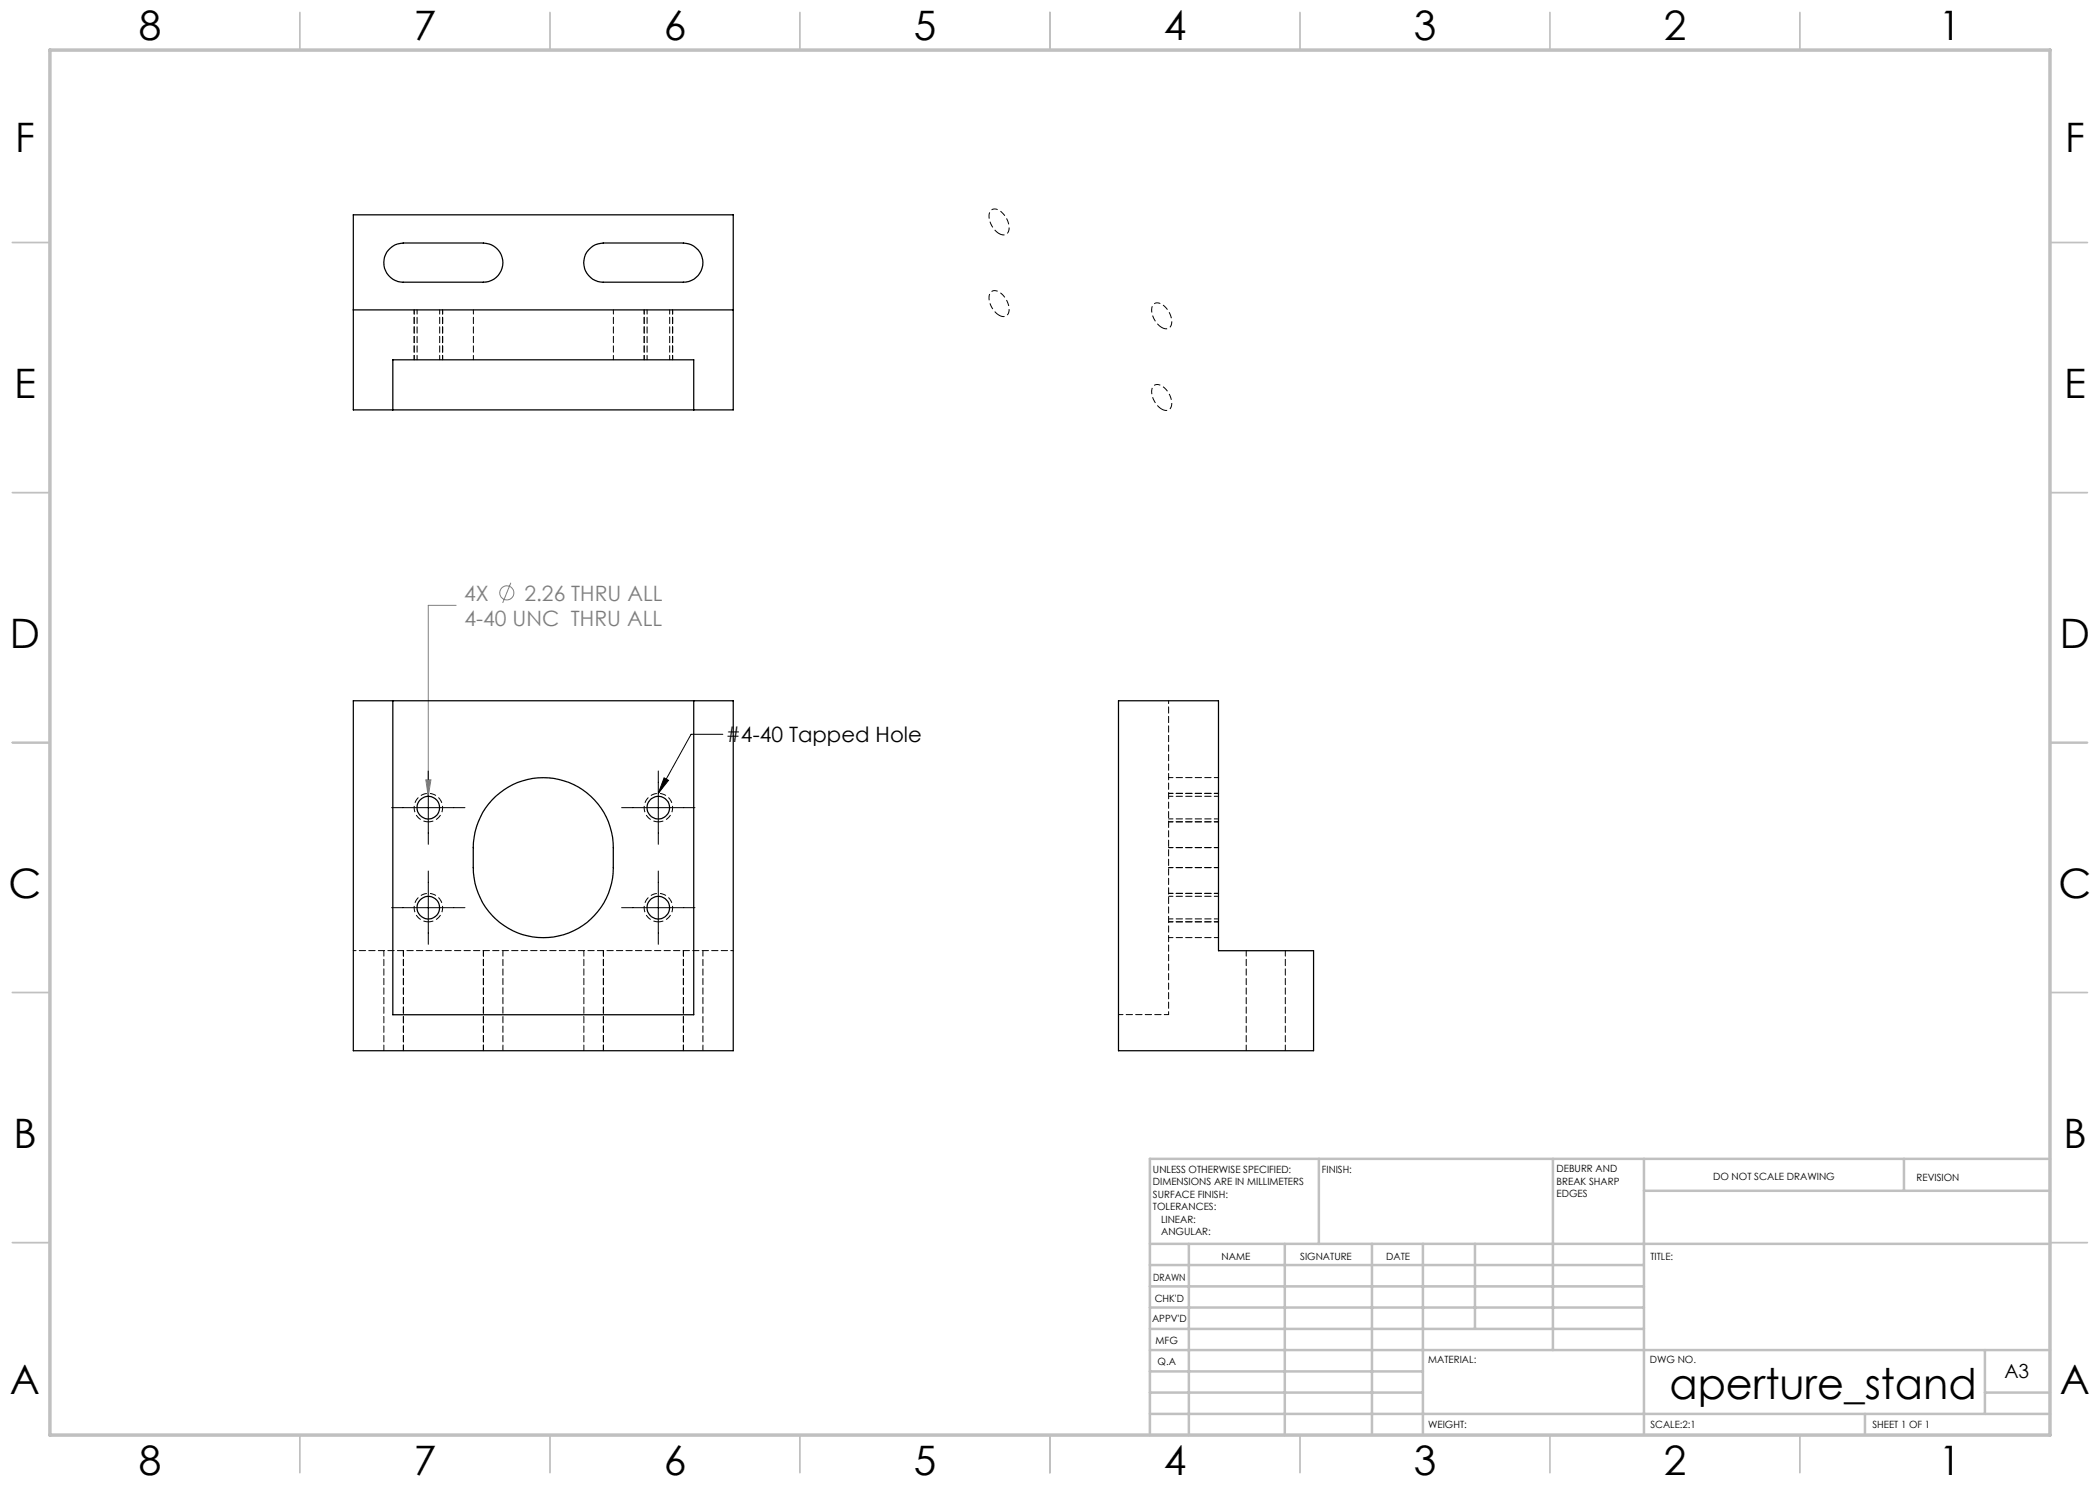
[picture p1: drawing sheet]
<svg xmlns="http://www.w3.org/2000/svg" width="420mm" height="297mm" viewBox="0 0 420 297" stroke-linecap="round" stroke-linejoin="round" font-family="sans-serif">
<g fill="none" stroke="#808080" stroke-width=".2">
<path d="M102.2 116.6l-1.7 4M91.2 121.1h-5.5v38.2M85.2 156h1l-.5 3.3z"/>
<circle cx="101.4" cy="118.6" r="1.4"/>
</g>
<path d="M85.7 164.4a2.84 2.84 0 0 1-2.5-4.2 2.84 2.84 0 0 1 4.9-.2 2.84 2.84 0 0 1-2.2 4.4h-.2M131.7 164.4a2.84 2.84 0 0 1-2.5-4.2 2.84 2.84 0 0 1 4.9-.2 2.84 2.84 0 0 1-2.2 4.4h-.2M85.7 184.4a2.84 2.84 0 0 1-2.5-4.2 2.84 2.84 0 0 1 4.9-.2 2.84 2.84 0 0 1-2.2 4.4h-.2M131.7 184.4a2.84 2.84 0 0 1-2.5-4.2 2.84 2.84 0 0 1 4.9-.2 2.84 2.84 0 0 1-2.2 4.4h-.2" fill="none" stroke="#000" stroke-width=".2" stroke-dasharray="1.3 .6" stroke-dashoffset=".3" stroke-linecap="butt"/>
<path d="M199.8 46.7a3.9 3.9 0 0 1-1.8-4.4 1.43 1.43 0 0 1 2.3 .1 3.6 3.6 0 0 1 1.2 4.2 1.25 1.25 0 0 1-1.7 .1M199.8 63a3.9 3.9 0 0 1-1.8-4.4 1.43 1.43 0 0 1 2.3 .2 3.6 3.6 0 0 1 1.2 4.1 1.25 1.25 0 0 1-1.7 .1M232.3 65.5a3.9 3.9 0 0 1-1.8-4.4 1.43 1.43 0 0 1 2.3 .1 3.6 3.6 0 0 1 1.3 4.2 1.25 1.25 0 0 1-1.8 .1M232.3 81.8a3.9 3.9 0 0 1-1.8-4.4 1.43 1.43 0 0 1 2.3 .1 3.6 3.6 0 0 1 1.3 4.2 1.25 1.25 0 0 1-1.8 .1" fill="none" stroke="#000" stroke-width=".2" stroke-dasharray="1.3 .6" stroke-dashoffset=".1" stroke-linecap="butt"/>
<path d="M85.7 154.2v14.7M131.7 154.2v14.7M132.8 155.6l.9 .5-2 2.6zM144.6 146.9h-6.4l-6.5 11.8M78.3 161.5h14.7M85.7 174.2v14.7M124.3 161.5h14.7M131.7 174.2v14.7M78.3 181.5h14.7M124.3 181.5h14.7" fill="none" stroke="#000" stroke-width=".2"/>
<g fill="none" stroke="#c0c0c0" stroke-width=".35">
<path d="M60 2.5v7.5M110 2.5v7.5M160 2.5v7.5M210 2.5v7.5M260 2.5v7.5M310 2.5v7.5M360 2.5v7.5M2.5 48.5h7.5M410 48.5h7.5M2.5 98.5h7.5M410 98.5h7.5M2.5 148.5h7.5"/>
<path d="M410 148.5h7.5M2.5 198.5h7.5M410 198.5h7.5M2.5 248.5h7.5M410 248.5h7.5M60 287v7.5M110 287v7.5M160 287v7.5M210 287v7.5M260 287v7.5M310 287v7.5M360 287v7.5"/>
</g>
<g fill="none" stroke="#c0c0c0" stroke-width=".5">
<path d="M263.8 231.8v17M310.6 231.8v38.2M328.8 231.8v55.2M328.8 238.2h81.2M380.8 231.8v6.4M410 231.8h-180v55.2M230 248.8h180M230 257.3h98.8M230 253h98.8M237.8 248.8v38.2M257 248.8v38.2M274.4 248.8v38.2"/>
<path d="M284.6 248.8v38.2M295 248.8v17M230 265.8h98.8M230 261.5h98.8M230 278.5h54.6M230 274.3h54.6M230 270h180M397 278.5h13M397 270v12.8M230 282.8h180M373 282.8v4.2"/>
</g>
<path d="M10 10h400v277h-400z" fill="none" stroke="#c0c0c0" stroke-width=".7"/>
<path d="M82.8 71.9v-10M88.5 71.9v-10M128.8 71.9v-10M134.5 71.9v-10M233.7 158.7h10M233.7 164.4h10M233.7 178.7h10M233.7 184.4h10" fill="none" stroke="#000" stroke-width=".2" stroke-dasharray="1.3 .6" stroke-dashoffset=".4"/>
<path d="M85.2 156h1l-.5 3.3z" fill="#808080"/>
<path d="M132.8 155.6l.9 .5-2 2.6z" fill="#000"/>
<g fill="none" stroke="#000" stroke-width=".25">
<path d="M70.7 43h75.9v39h-75.9zM78.1 49.6a3.6 3.6 0 0 1 2.5-1h16.1a3.9 3.9 0 0 1 3.9 3.9 3.9 3.9 0 0 1-3.9 3.9h-16.1a3.9 3.9 0 0 1-3.6-2.5 3.9 3.9 0 0 1 1.1-4.3zM118.1 49.6a3.6 3.6 0 0 1 2.5-1h16.1a3.9 3.9 0 0 1 3.9 3.9 3.9 3.9 0 0 1-3.9 3.9h-16.1a3.9 3.9 0 0 1-3.6-2.5 3.9 3.9 0 0 1 1.1-4.3zM70.7 62h75.9M78.6 82v-10h60.1v10M70.7 140.2h75.9v69.9h-75.9zM78.6 140.2v62.7h60.1v-62.7M223.7 140.2h20v49.9h19v20h-39zM98.4 160a14 14 0 0 1 15.4-3.5 14 14 0 0 1 8.9 13 22 22 0 0 1-.7 8.2 14 14 0 0 1-15.4 9.7 14 14 0 0 1-11.9-13.9 22 22 0 0 1 .6-8.1l.3-1a12.6 12.6 0 0 1 2.8-4.4z"/>
<circle cx="85.7" cy="161.5" r="2.25"/>
<circle cx="131.7" cy="161.5" r="2.25"/>
<circle cx="85.7" cy="181.5" r="2.25"/>
<circle cx="131.7" cy="181.6" r="2.25"/>
</g>
<path d="M233.7 140.1v62.8M146.7 190.1h-76" fill="none" stroke="#000" stroke-width=".2" stroke-dasharray="1.3 .6" stroke-dashoffset=".7"/>
<path d="M76.8 190.1v20M116.8 190.1v20M80.7 210.1v-20M96.7 210.1v-20M100.6 210.1v-20M120.7 210.1v-20M136.7 210.1v-20M140.6 210.1v-20M249.2 210.1v-20M257.1 210.1v-20" fill="none" stroke="#000" stroke-width=".2" stroke-dasharray="1.3 .6" stroke-dashoffset=".2"/>
<g fill="none" stroke="#000" stroke-width=".2" stroke-dasharray="1.3 .6" stroke-dashoffset=".4">
<path d="M83.4 61.9v10M87.9 71.9v-10M94.7 61.9v10M122.7 61.9v10M129.4 61.9v10M133.9 71.9v-10M243.7 159.3h-10M243.7 155.5h-10M233.7 163.8h10M243.7 173.5h-10M243.7 169.5h-10M243.7 179.3h-10"/>
<path d="M233.7 183.8h10M233.7 187.5h10M233.7 202.9h-10"/>
</g>
<text font-size="8.5" x="333.9" y="279.7">aperture_stand</text>
<g font-size="8.1">
<text x="27.8" y="8">8</text>
<text x="82.8" y="8">7</text>
<text x="132.8" y="8">6</text>
<text x="182.8" y="8">5</text>
<text x="232.8" y="8">4</text>
<text x="282.8" y="8">3</text>
<text x="332.8" y="8">2</text>
<text x="387.8" y="8">1</text>
<text x="3" y="30.4">F</text>
<text x="413" y="30.4">F</text>
<text x="2.8" y="79.6">E</text>
<text x="412.8" y="79.6">E</text>
<text x="2" y="129.6">D</text>
<text x="412" y="129.6">D</text>
<text x="1.7" y="179.6">C</text>
<text x="411.7" y="179.6">C</text>
<text x="2.7" y="229.6">B</text>
<text x="412.7" y="229.6">B</text>
<text x="2" y="278.9">A</text>
<text x="412" y="278.9">A</text>
<text x="27.8" y="295">8</text>
<text x="82.8" y="295">7</text>
<text x="132.8" y="295">6</text>
<text x="182.8" y="295">5</text>
<text x="232.8" y="295">4</text>
<text x="282.8" y="295">3</text>
<text x="332.8" y="295">2</text>
<text x="387.8" y="295">1</text>
</g>
<g font-size="4.2" fill="#808080">
<text x="92.8" y="120.1">4X</text>
<text x="92.9" y="125.2">4-40 UNC THRU ALL</text>
<text x="104.9" y="120.1">2.26 THRU ALL</text>
</g>
<text font-size="4.2" x="145.1" y="148.5">#4-40 Tapped Hole</text>
<text font-size="3.9" x="400.9" y="275.5">A3</text>
<g font-size="2">
<text x="230.6" y="234.6">UNLESS OTHERWISE SPECIFIED:</text>
<text x="230.6" y="237.1">DIMENSIONS ARE IN MILLIMETERS</text>
<text x="230.6" y="239.6">SURFACE FINISH:</text>
<text x="264.4" y="234.6">FINISH:</text>
<text x="311.3" y="234.5">DEBURR AND</text>
<text x="311.3" y="237">BREAK SHARP</text>
<text x="311.3" y="239.5">EDGES</text>
<text x="342.6" y="236">DO NOT SCALE DRAWING</text>
<text x="383.3" y="236.2">REVISION</text>
<text x="230.6" y="242.1">TOLERANCES:</text>
<text x="232.2" y="244.6">LINEAR:</text>
<text x="232.2" y="247.1">ANGULAR:</text>
<text x="244.3" y="252">NAME</text>
<text x="260" y="251.9">SIGNATURE</text>
<text x="277.2" y="251.9">DATE</text>
<text x="330.1" y="251.9">TITLE:</text>
<text x="230.6" y="256.1">DRAWN</text>
<text x="230.9" y="260.3">CHK'D</text>
<text x="230.4" y="264.4">APPV'D</text>
<text x="231.1" y="268.8">MFG</text>
<text x="231.5" y="273">Q.A</text>
<text x="285.6" y="272.5">MATERIAL:</text>
<text x="330" y="272.5">DWG NO.</text>
<text x="285.6" y="285.5">WEIGHT:</text>
<text x="330.1" y="285.6">SCALE:2:1</text>
<text x="374.5" y="285.6">SHEET 1 OF 1</text>
</g>
</svg>
